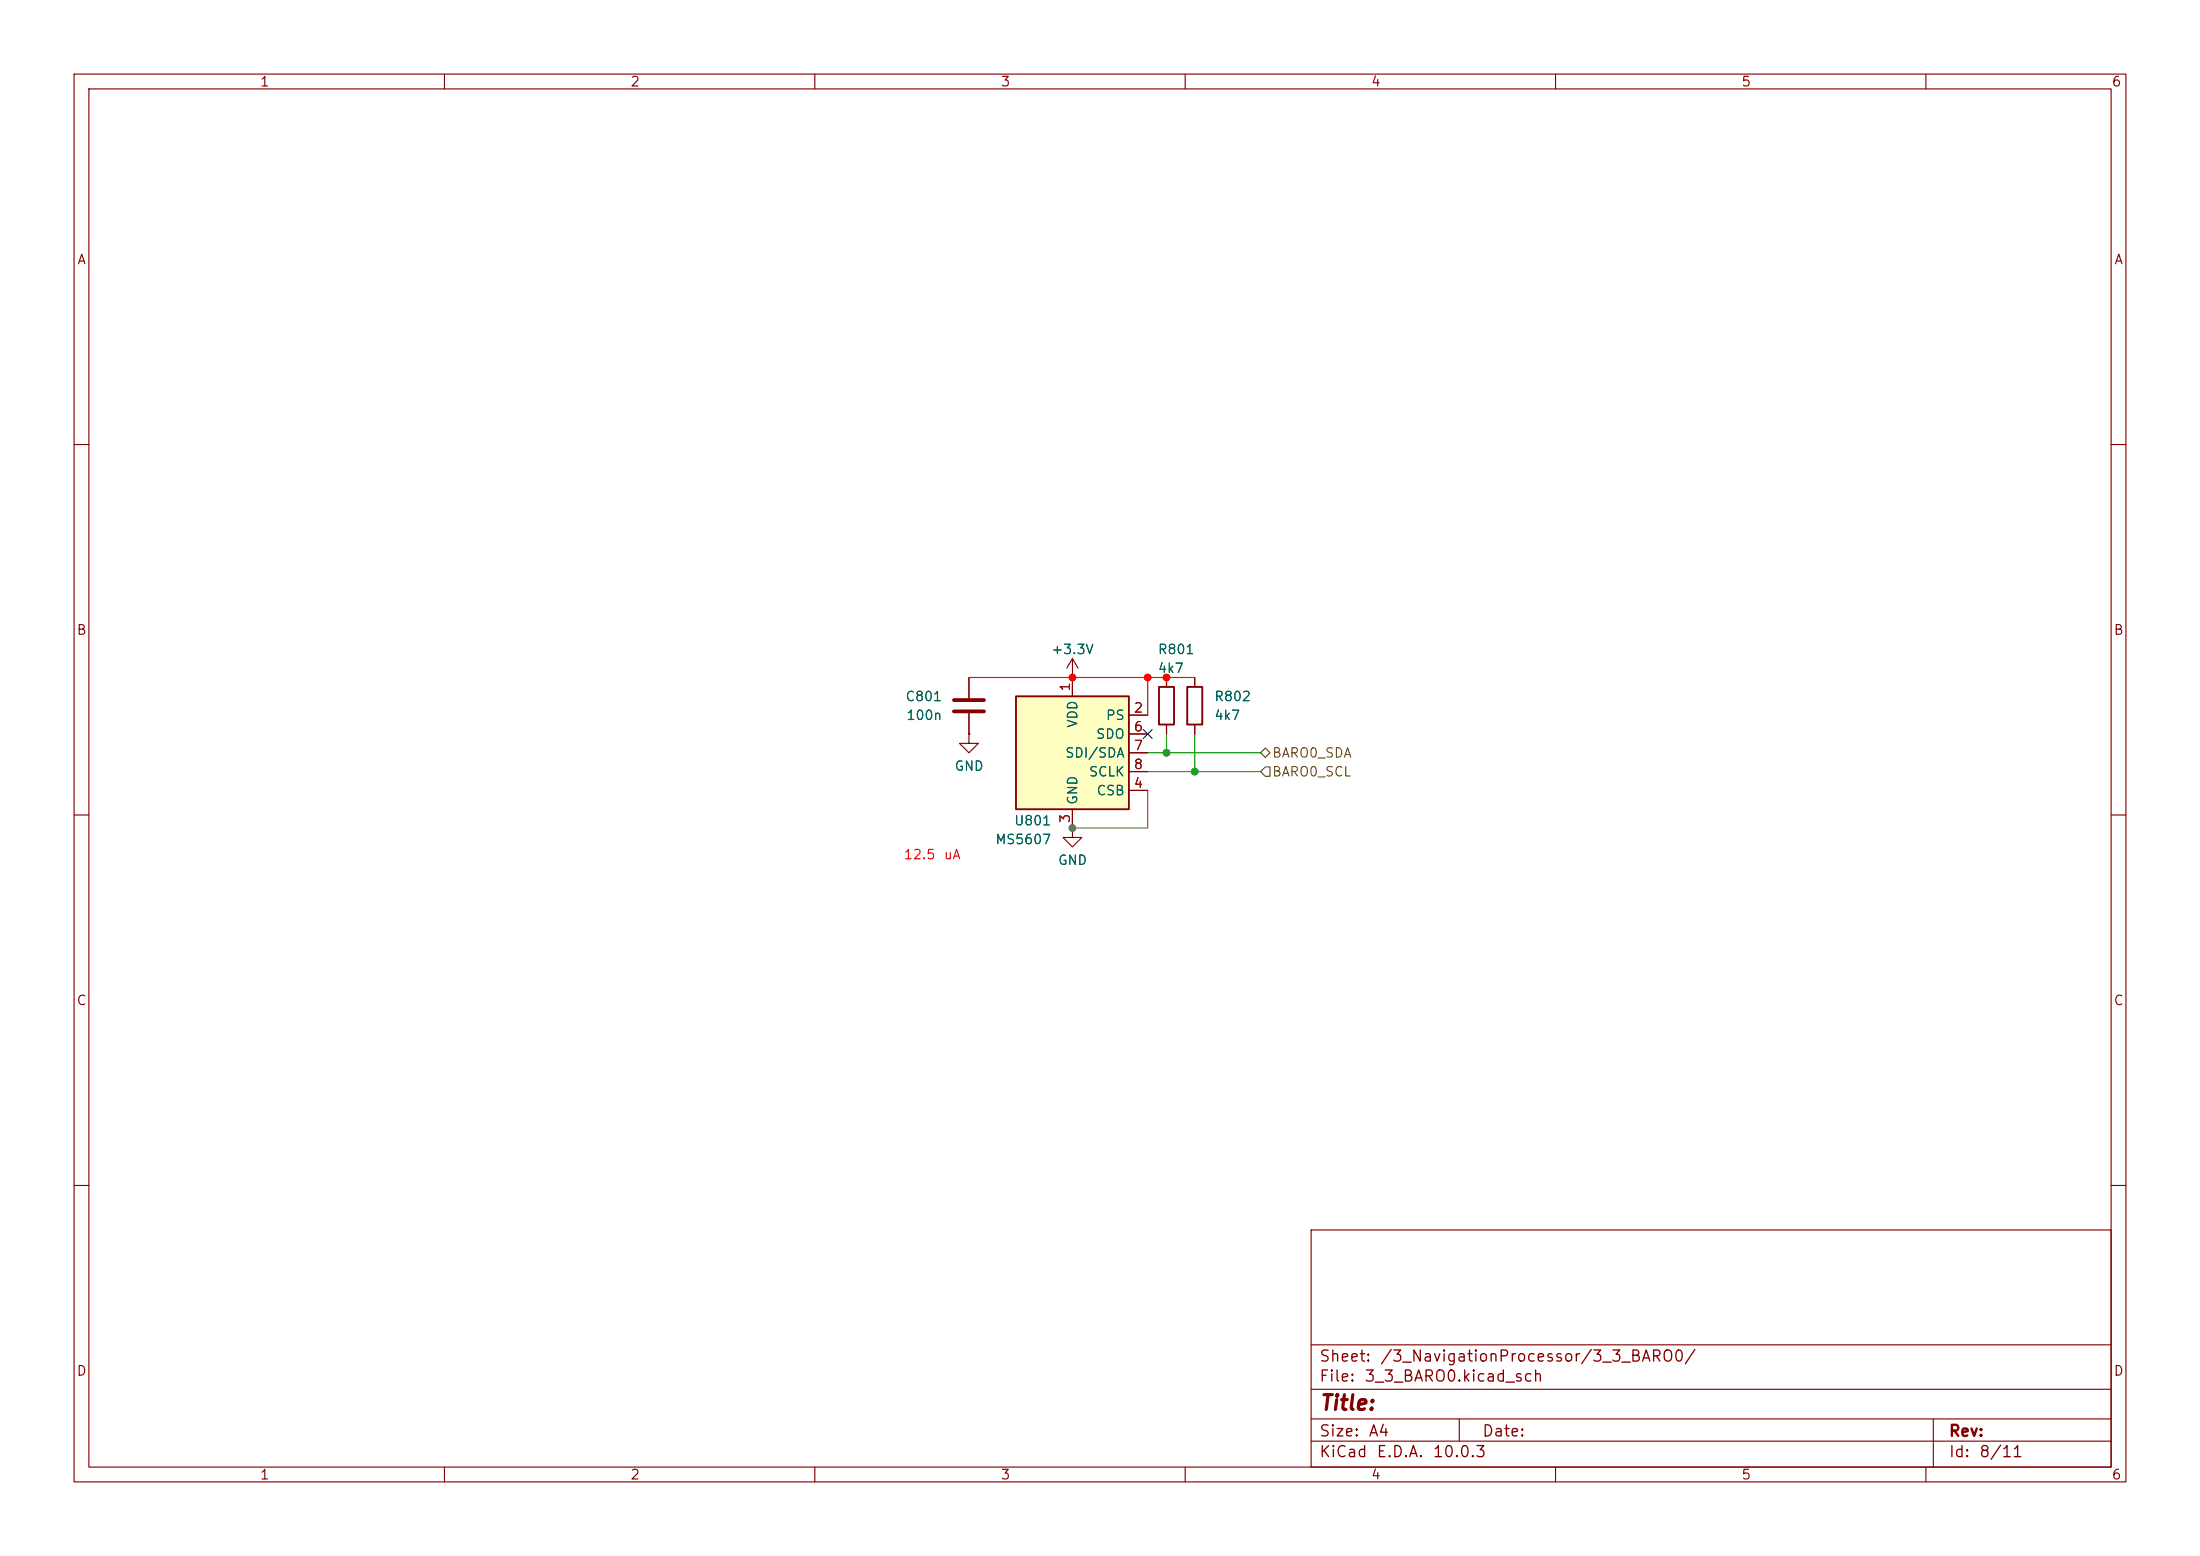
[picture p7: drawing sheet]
(kicad_sch
 (version 20260306)
 (generator "eeschema")
 (generator_version "10.0")
 (paper "A4")
 (lib_symbols
  (symbol "Device:C"
   (pin_numbers (hide yes))
   (pin_names
    (offset 0.254)) (exclude_from_sim no) (in_bom yes) (on_board yes)
   (in_pos_files yes)
   (duplicate_pin_numbers_are_jumpers no)
   (property "Reference" "C" (at 0.635 2.54 0) (show_name no) (do_not_autoplace no) (effects (font (size 1.27 1.27)) (justify left)))
   (property "Value" "C" (at 0.635 -2.54 0) (show_name no) (do_not_autoplace no) (effects (font (size 1.27 1.27)) (justify left)))
   (property "Footprint" "" (at 0.9652 -3.81 0) (show_name no) (do_not_autoplace no) (hide yes) (effects (font (size 1.27 1.27))))
   (property "Datasheet" "" (at 0 0 0) (show_name no) (do_not_autoplace no) (hide yes) (effects (font (size 1.27 1.27))))
   (property "Description" "Unpolarized capacitor" (at 0 0 0) (show_name no) (do_not_autoplace no) (hide yes) (effects (font (size 1.27 1.27))))
   (symbol "C_0_1"
    (polyline (pts (xy -2.032 0.762) (xy 2.032 0.762)) (stroke (width 0.508) (type default)) (fill (type none)))
    (polyline (pts (xy -2.032 -0.762) (xy 2.032 -0.762)) (stroke (width 0.508) (type default)) (fill (type none))))
   (symbol "C_1_1"
    (pin passive line (at 0 3.81 270) (length 2.794) (name "" (effects (font (size 1.27 1.27)))) (number "1" (effects (font (size 1.27 1.27)))))
    (pin passive line (at 0 -3.81 90) (length 2.794) (name "" (effects (font (size 1.27 1.27)))) (number "2" (effects (font (size 1.27 1.27))))))
   (embedded_fonts no))
  (symbol "Device:R"
   (pin_numbers (hide yes))
   (pin_names
    (offset 0)) (exclude_from_sim no) (in_bom yes) (on_board yes)
   (in_pos_files yes)
   (duplicate_pin_numbers_are_jumpers no)
   (property "Reference" "R" (at 2.032 0 90) (show_name no) (do_not_autoplace no) (effects (font (size 1.27 1.27))))
   (property "Value" "R" (at 0 0 90) (show_name no) (do_not_autoplace no) (effects (font (size 1.27 1.27))))
   (property "Footprint" "" (at -1.778 0 90) (show_name no) (do_not_autoplace no) (hide yes) (effects (font (size 1.27 1.27))))
   (property "Datasheet" "" (at 0 0 0) (show_name no) (do_not_autoplace no) (hide yes) (effects (font (size 1.27 1.27))))
   (property "Description" "Resistor" (at 0 0 0) (show_name no) (do_not_autoplace no) (hide yes) (effects (font (size 1.27 1.27))))
   (symbol "R_0_1"
    (rectangle (start -1.016 -2.54) (end 1.016 2.54) (stroke (width 0.254) (type default)) (fill (type none))))
   (symbol "R_1_1"
    (pin passive line (at 0 3.81 270) (length 1.27) (name "" (effects (font (size 1.27 1.27)))) (number "1" (effects (font (size 1.27 1.27)))))
    (pin passive line (at 0 -3.81 90) (length 1.27) (name "" (effects (font (size 1.27 1.27)))) (number "2" (effects (font (size 1.27 1.27))))))
   (embedded_fonts no))
  (symbol "Sensor_Pressure:MS5607-02BA" (exclude_from_sim no) (in_bom yes) (on_board yes)
   (in_pos_files yes)
   (duplicate_pin_numbers_are_jumpers no)
   (property "Reference" "U" (at -6.35 8.89 0) (show_name no) (do_not_autoplace no) (effects (font (size 1.27 1.27))))
   (property "Value" "MS5607-02BA" (at 7.62 8.89 0) (show_name no) (do_not_autoplace no) (effects (font (size 1.27 1.27))))
   (property "Footprint" "Package_LGA:LGA-8_3x5mm_P1.25mm" (at 0 0 0) (show_name no) (do_not_autoplace no) (hide yes) (effects (font (size 1.27 1.27))))
   (property "Datasheet" "https://www.te.com/commerce/DocumentDelivery/DDEController?Action=showdoc&DocId=Data+Sheet%7FMS5607-02BA03%7FB2%7Fpdf%7FEnglish%7FENG_DS_MS5607-02BA03_B2.pdf%7FCAT-BLPS0035" (at 0 0 0) (show_name no) (do_not_autoplace no) (hide yes) (effects (font (size 1.27 1.27))))
   (property "Description" "Barometric pressure sensor, 20cm resolution, 10 to 1200 mbar, I2C and SPI interface up to 20MHz, LGA-8" (at 0 0 0) (show_name no) (do_not_autoplace no) (hide yes) (effects (font (size 1.27 1.27))))
   (symbol "MS5607-02BA_0_1"
    (rectangle (start -7.62 7.62) (end 7.62 -7.62) (stroke (width 0.254) (type default)) (fill (type background))))
   (symbol "MS5607-02BA_1_1"
    (pin power_in line (at 0 10.16 270) (length 2.54) (name "VDD" (effects (font (size 1.27 1.27)))) (number "1" (effects (font (size 1.27 1.27)))))
    (pin input line (at -10.16 5.08 0) (length 2.54) (name "PS" (effects (font (size 1.27 1.27)))) (number "2" (effects (font (size 1.27 1.27)))))
    (pin power_in line (at 0 -10.16 90) (length 2.54) (name "GND" (effects (font (size 1.27 1.27)))) (number "3" (effects (font (size 1.27 1.27)))))
    (pin input line (at -10.16 -5.08 0) (length 2.54) (name "CSB" (effects (font (size 1.27 1.27)))) (number "4" (effects (font (size 1.27 1.27)))))
    (pin input line (at -10.16 -5.08 0) (length 2.54) (hide yes) (name "CSB" (effects (font (size 1.27 1.27)))) (number "5" (effects (font (size 1.27 1.27)))))
    (pin output line (at -10.16 2.54 0) (length 2.54) (name "SDO" (effects (font (size 1.27 1.27)))) (number "6" (effects (font (size 1.27 1.27)))))
    (pin bidirectional line (at -10.16 0 0) (length 2.54) (name "SDI/SDA" (effects (font (size 1.27 1.27)))) (number "7" (effects (font (size 1.27 1.27)))))
    (pin input line (at -10.16 -2.54 0) (length 2.54) (name "SCLK" (effects (font (size 1.27 1.27)))) (number "8" (effects (font (size 1.27 1.27))))))
   (embedded_fonts no))
  (symbol "power:+3.3V"
   (power global)
   (pin_numbers (hide yes))
   (pin_names
    (offset 0) (hide yes)) (exclude_from_sim no) (in_bom yes) (on_board yes)
   (in_pos_files yes)
   (duplicate_pin_numbers_are_jumpers no)
   (property "Reference" "#PWR" (at 0 -3.81 0) (show_name no) (do_not_autoplace no) (hide yes) (effects (font (size 1.27 1.27))))
   (property "Value" "+3.3V" (at 0 3.556 0) (show_name no) (do_not_autoplace no) (effects (font (size 1.27 1.27))))
   (property "Footprint" "" (at 0 0 0) (show_name no) (do_not_autoplace no) (hide yes) (effects (font (size 1.27 1.27))))
   (property "Datasheet" "" (at 0 0 0) (show_name no) (do_not_autoplace no) (hide yes) (effects (font (size 1.27 1.27))))
   (property "Description" "Power symbol creates a global label with name \"+3.3V\"" (at 0 0 0) (show_name no) (do_not_autoplace no) (hide yes) (effects (font (size 1.27 1.27))))
   (symbol "+3.3V_0_1"
    (polyline (pts (xy -0.762 1.27) (xy 0 2.54)) (stroke (width 0) (type default)) (fill (type none)))
    (polyline (pts (xy 0 2.54) (xy 0.762 1.27)) (stroke (width 0) (type default)) (fill (type none)))
    (polyline (pts (xy 0 0) (xy 0 2.54)) (stroke (width 0) (type default)) (fill (type none))))
   (symbol "+3.3V_1_1"
    (pin power_in line (at 0 0 90) (length 0) (name "" (effects (font (size 1.27 1.27)))) (number "1" (effects (font (size 1.27 1.27))))))
   (embedded_fonts no))
  (symbol "power:GND"
   (power global)
   (pin_numbers (hide yes))
   (pin_names
    (offset 0) (hide yes)) (exclude_from_sim no) (in_bom yes) (on_board yes)
   (in_pos_files yes)
   (duplicate_pin_numbers_are_jumpers no)
   (property "Reference" "#PWR" (at 0 -6.35 0) (show_name no) (do_not_autoplace no) (hide yes) (effects (font (size 1.27 1.27))))
   (property "Value" "GND" (at 0 -3.81 0) (show_name no) (do_not_autoplace no) (effects (font (size 1.27 1.27))))
   (property "Footprint" "" (at 0 0 0) (show_name no) (do_not_autoplace no) (hide yes) (effects (font (size 1.27 1.27))))
   (property "Datasheet" "" (at 0 0 0) (show_name no) (do_not_autoplace no) (hide yes) (effects (font (size 1.27 1.27))))
   (property "Description" "Power symbol creates a global label with name \"GND\" , ground" (at 0 0 0) (show_name no) (do_not_autoplace no) (hide yes) (effects (font (size 1.27 1.27))))
   (symbol "GND_0_1"
    (polyline (pts (xy 0 0) (xy 0 -1.27) (xy 1.27 -1.27) (xy 0 -2.54) (xy -1.27 -1.27) (xy 0 -1.27)) (stroke (width 0) (type default)) (fill (type none))))
   (symbol "GND_1_1"
    (pin power_in line (at 0 0 270) (length 0) (name "" (effects (font (size 1.27 1.27)))) (number "1" (effects (font (size 1.27 1.27))))))
   (embedded_fonts no)))
 (text "12.5 uA"
  (exclude_from_sim no)
  (at 125.73 115.57 0)
  (effects (font (size 1.27 1.27) (color 255 0 0 1))))
 (junction
  (at 161.29 104.14)
  (diameter 0)
  (color 0 0 0 0))
 (junction
  (at 157.48 91.44)
  (diameter 0)
  (color 0 0 0 0))
 (junction
  (at 154.94 91.44)
  (diameter 0)
  (color 0 0 0 0))
 (junction
  (at 144.78 111.76)
  (diameter 0)
  (color 0 0 0 0))
 (junction
  (at 157.48 101.6)
  (diameter 0)
  (color 0 0 0 0))
 (junction
  (at 144.78 91.44)
  (diameter 0)
  (color 0 0 0 0))
 (no_connect
  (at 154.94 99.06))
 (wire
  (pts (xy 154.94 91.44) (xy 157.48 91.44))
  (stroke (width 0) (type default)))
 (wire
  (pts (xy 157.48 99.06) (xy 157.48 101.6))
  (stroke (width 0) (type default)))
 (wire
  (pts (xy 144.78 91.44) (xy 154.94 91.44))
  (stroke (width 0) (type default)))
 (wire
  (pts (xy 154.94 104.14) (xy 161.29 104.14))
  (stroke (width 0) (type default)))
 (wire
  (pts (xy 161.29 104.14) (xy 170.18 104.14))
  (stroke (width 0) (type default)))
 (wire
  (pts (xy 154.94 101.6) (xy 157.48 101.6))
  (stroke (width 0) (type default)))
 (wire
  (pts (xy 157.48 91.44) (xy 161.29 91.44))
  (stroke (width 0) (type default)))
 (wire
  (pts (xy 157.48 101.6) (xy 170.18 101.6))
  (stroke (width 0) (type default)))
 (wire
  (pts (xy 154.94 96.52) (xy 154.94 91.44))
  (stroke (width 0) (type default)))
 (wire
  (pts (xy 144.78 91.44) (xy 130.81 91.44))
  (stroke (width 0) (type default)))
 (wire
  (pts (xy 154.94 106.68) (xy 154.94 111.76))
  (stroke (width 0) (type default)))
 (wire
  (pts (xy 154.94 111.76) (xy 144.78 111.76))
  (stroke (width 0) (type default)))
 (wire
  (pts (xy 161.29 99.06) (xy 161.29 104.14))
  (stroke (width 0) (type default)))
 (hierarchical_label "BARO0_SDA"
  (shape bidirectional)
  (at 170.18 101.6 0)
  (effects (font (size 1.27 1.27)) (justify left)))
 (hierarchical_label "BARO0_SCL"
  (shape input)
  (at 170.18 104.14 0)
  (effects (font (size 1.27 1.27)) (justify left)))
 (symbol
  (lib_id "Device:R")
  (at 157.48 95.25 0)
  (unit 1)
  (body_style 1)
  (exclude_from_sim no)
  (in_bom yes)
  (on_board yes)
  (in_pos_files yes)
  (dnp no)
  (property "Reference" "R801" (at 156.21 87.63 0) (show_name no) (do_not_autoplace no) (effects (font (size 1.27 1.27)) (justify left)))
  (property "Value" "4k7" (at 156.21 90.17 0) (show_name no) (do_not_autoplace no) (effects (font (size 1.27 1.27)) (justify left)))
  (property "Footprint" "Resistor_SMD:R_0603_1608Metric" (at 155.702 95.25 90) (hide yes) (show_name no) (do_not_autoplace no) (effects (font (size 1.27 1.27))))
  (property "Datasheet" "" (at 157.48 95.25 0) (hide yes) (show_name no) (do_not_autoplace no) (effects (font (size 1.27 1.27))))
  (property "Description" "Resistor" (at 157.48 95.25 0) (hide yes) (show_name no) (do_not_autoplace no) (effects (font (size 1.27 1.27))))
  (property "Description_1" "" (at 157.48 95.25 0) (hide yes) (show_name no) (do_not_autoplace no) (effects (font (size 1.27 1.27))))
  (property "KLC_S3.3" "" (at 157.48 95.25 0) (hide yes) (show_name no) (do_not_autoplace no) (effects (font (size 1.27 1.27))))
  (property "KLC_S4.1" "" (at 157.48 95.25 0) (hide yes) (show_name no) (do_not_autoplace no) (effects (font (size 1.27 1.27))))
  (property "KLC_S4.2_DVDD" "" (at 157.48 95.25 0) (hide yes) (show_name no) (do_not_autoplace no) (effects (font (size 1.27 1.27))))
  (property "KLC_S4.2_VREG_VOUT" "" (at 157.48 95.25 0) (hide yes) (show_name no) (do_not_autoplace no) (effects (font (size 1.27 1.27))))
  (property "LCSC Part Name" "" (at 157.48 95.25 0) (hide yes) (show_name no) (do_not_autoplace no) (effects (font (size 1.27 1.27))))
  (property "Manufacturer Part" "" (at 157.48 95.25 0) (hide yes) (show_name no) (do_not_autoplace no) (effects (font (size 1.27 1.27))))
  (property "Supplier" "" (at 157.48 95.25 0) (hide yes) (show_name no) (do_not_autoplace no) (effects (font (size 1.27 1.27))))
  (property "Supplier Part" "" (at 157.48 95.25 0) (hide yes) (show_name no) (do_not_autoplace no) (effects (font (size 1.27 1.27))))
  (pin "1")
  (pin "2"))
 (symbol
  (lib_id "Device:R")
  (at 161.29 95.25 0)
  (unit 1)
  (body_style 1)
  (exclude_from_sim no)
  (in_bom yes)
  (on_board yes)
  (in_pos_files yes)
  (dnp no)
  (fields_autoplaced yes)
  (property "Reference" "R802" (at 163.83 93.9799 0) (show_name no) (do_not_autoplace no) (effects (font (size 1.27 1.27)) (justify left)))
  (property "Value" "4k7" (at 163.83 96.5199 0) (show_name no) (do_not_autoplace no) (effects (font (size 1.27 1.27)) (justify left)))
  (property "Footprint" "Resistor_SMD:R_0603_1608Metric" (at 159.512 95.25 90) (hide yes) (show_name no) (do_not_autoplace no) (effects (font (size 1.27 1.27))))
  (property "Datasheet" "" (at 161.29 95.25 0) (hide yes) (show_name no) (do_not_autoplace no) (effects (font (size 1.27 1.27))))
  (property "Description" "Resistor" (at 161.29 95.25 0) (hide yes) (show_name no) (do_not_autoplace no) (effects (font (size 1.27 1.27))))
  (property "Description_1" "" (at 161.29 95.25 0) (hide yes) (show_name no) (do_not_autoplace no) (effects (font (size 1.27 1.27))))
  (property "KLC_S3.3" "" (at 161.29 95.25 0) (hide yes) (show_name no) (do_not_autoplace no) (effects (font (size 1.27 1.27))))
  (property "KLC_S4.1" "" (at 161.29 95.25 0) (hide yes) (show_name no) (do_not_autoplace no) (effects (font (size 1.27 1.27))))
  (property "KLC_S4.2_DVDD" "" (at 161.29 95.25 0) (hide yes) (show_name no) (do_not_autoplace no) (effects (font (size 1.27 1.27))))
  (property "KLC_S4.2_VREG_VOUT" "" (at 161.29 95.25 0) (hide yes) (show_name no) (do_not_autoplace no) (effects (font (size 1.27 1.27))))
  (property "LCSC Part Name" "" (at 161.29 95.25 0) (hide yes) (show_name no) (do_not_autoplace no) (effects (font (size 1.27 1.27))))
  (property "Manufacturer Part" "" (at 161.29 95.25 0) (hide yes) (show_name no) (do_not_autoplace no) (effects (font (size 1.27 1.27))))
  (property "Supplier" "" (at 161.29 95.25 0) (hide yes) (show_name no) (do_not_autoplace no) (effects (font (size 1.27 1.27))))
  (property "Supplier Part" "" (at 161.29 95.25 0) (hide yes) (show_name no) (do_not_autoplace no) (effects (font (size 1.27 1.27))))
  (pin "1")
  (pin "2"))
 (symbol
  (lib_id "power:GND")
  (at 144.78 111.76 0)
  (mirror y)
  (unit 1)
  (body_style 1)
  (exclude_from_sim no)
  (in_bom yes)
  (on_board yes)
  (in_pos_files yes)
  (dnp no)
  (fields_autoplaced yes)
  (property "Reference" "#PWR0803" (at 144.78 118.11 0) (hide yes) (show_name no) (do_not_autoplace no) (effects (font (size 1.27 1.27))))
  (property "Value" "GND" (at 144.78 116.078 0) (show_name no) (do_not_autoplace no) (effects (font (size 1.27 1.27))))
  (property "Footprint" "" (at 144.78 111.76 0) (hide yes) (show_name no) (do_not_autoplace no) (effects (font (size 1.27 1.27))))
  (property "Datasheet" "" (at 144.78 111.76 0) (hide yes) (show_name no) (do_not_autoplace no) (effects (font (size 1.27 1.27))))
  (property "Description" "Power symbol creates a global label with name \"GND\" , ground" (at 144.78 111.76 0) (hide yes) (show_name no) (do_not_autoplace no) (effects (font (size 1.27 1.27))))
  (pin "1"))
 (symbol
  (lib_id "Device:C")
  (at 130.81 95.25 0)
  (mirror y)
  (unit 1)
  (body_style 1)
  (exclude_from_sim no)
  (in_bom yes)
  (on_board yes)
  (in_pos_files yes)
  (dnp no)
  (fields_autoplaced yes)
  (property "Reference" "C801" (at 127.254 93.9799 0) (show_name no) (do_not_autoplace no) (effects (font (size 1.27 1.27)) (justify left)))
  (property "Value" "100n" (at 127.254 96.5199 0) (show_name no) (do_not_autoplace no) (effects (font (size 1.27 1.27)) (justify left)))
  (property "Footprint" "Capacitor_SMD:C_0603_1608Metric" (at 129.8448 99.06 0) (hide yes) (show_name no) (do_not_autoplace no) (effects (font (size 1.27 1.27))))
  (property "Datasheet" "" (at 130.81 95.25 0) (hide yes) (show_name no) (do_not_autoplace no) (effects (font (size 1.27 1.27))))
  (property "Description" "Unpolarized capacitor" (at 130.81 95.25 0) (hide yes) (show_name no) (do_not_autoplace no) (effects (font (size 1.27 1.27))))
  (property "Description_1" "" (at 130.81 95.25 0) (hide yes) (show_name no) (do_not_autoplace no) (effects (font (size 1.27 1.27))))
  (property "KLC_S3.3" "" (at 130.81 95.25 0) (hide yes) (show_name no) (do_not_autoplace no) (effects (font (size 1.27 1.27))))
  (property "KLC_S4.1" "" (at 130.81 95.25 0) (hide yes) (show_name no) (do_not_autoplace no) (effects (font (size 1.27 1.27))))
  (property "KLC_S4.2_DVDD" "" (at 130.81 95.25 0) (hide yes) (show_name no) (do_not_autoplace no) (effects (font (size 1.27 1.27))))
  (property "KLC_S4.2_VREG_VOUT" "" (at 130.81 95.25 0) (hide yes) (show_name no) (do_not_autoplace no) (effects (font (size 1.27 1.27))))
  (property "LCSC Part Name" "" (at 130.81 95.25 0) (hide yes) (show_name no) (do_not_autoplace no) (effects (font (size 1.27 1.27))))
  (property "Manufacturer Part" "" (at 130.81 95.25 0) (hide yes) (show_name no) (do_not_autoplace no) (effects (font (size 1.27 1.27))))
  (property "Supplier" "" (at 130.81 95.25 0) (hide yes) (show_name no) (do_not_autoplace no) (effects (font (size 1.27 1.27))))
  (property "Supplier Part" "" (at 130.81 95.25 0) (hide yes) (show_name no) (do_not_autoplace no) (effects (font (size 1.27 1.27))))
  (pin "1")
  (pin "2"))
 (symbol
  (lib_id "power:+3.3V")
  (at 144.78 91.44 0)
  (unit 1)
  (body_style 1)
  (exclude_from_sim no)
  (in_bom yes)
  (on_board yes)
  (in_pos_files yes)
  (dnp no)
  (property "Reference" "#PWR0802" (at 144.78 95.25 0) (hide yes) (show_name no) (do_not_autoplace no) (effects (font (size 1.27 1.27))))
  (property "Value" "+3.3V" (at 144.78 87.63 0) (show_name no) (do_not_autoplace no) (effects (font (size 1.27 1.27))))
  (property "Footprint" "" (at 144.78 91.44 0) (hide yes) (show_name no) (do_not_autoplace no) (effects (font (size 1.27 1.27))))
  (property "Datasheet" "" (at 144.78 91.44 0) (hide yes) (show_name no) (do_not_autoplace no) (effects (font (size 1.27 1.27))))
  (property "Description" "Power symbol creates a global label with name \"+3.3V\"" (at 144.78 91.44 0) (hide yes) (show_name no) (do_not_autoplace no) (effects (font (size 1.27 1.27))))
  (pin "1"))
 (symbol
  (lib_id "Sensor_Pressure:MS5607-02BA")
  (at 144.78 101.6 0)
  (mirror y)
  (unit 1)
  (body_style 1)
  (exclude_from_sim no)
  (in_bom yes)
  (on_board yes)
  (in_pos_files yes)
  (dnp no)
  (property "Reference" "U801" (at 141.986 110.744 0) (show_name no) (do_not_autoplace no) (effects (font (size 1.27 1.27)) (justify left)))
  (property "Value" "MS5607" (at 141.986 113.284 0) (show_name no) (do_not_autoplace no) (effects (font (size 1.27 1.27)) (justify left)))
  (property "Footprint" "Package_LGA:LGA-8_3x5mm_P1.25mm" (at 144.78 101.6 0) (hide yes) (show_name no) (do_not_autoplace no) (effects (font (size 1.27 1.27))))
  (property "Datasheet" "https://www.te.com/commerce/DocumentDelivery/DDEController?Action=showdoc&DocId=Data+Sheet%7FMS5607-02BA03%7FB2%7Fpdf%7FEnglish%7FENG_DS_MS5607-02BA03_B2.pdf%7FCAT-BLPS0035" (at 144.78 101.6 0) (hide yes) (show_name no) (do_not_autoplace no) (effects (font (size 1.27 1.27))))
  (property "Description" "Barometric pressure sensor, 20cm resolution, 10 to 1200 mbar, I2C and SPI interface up to 20MHz, LGA-8" (at 144.78 101.6 0) (hide yes) (show_name no) (do_not_autoplace no) (effects (font (size 1.27 1.27))))
  (property "Description_1" "" (at 144.78 101.6 0) (hide yes) (show_name no) (do_not_autoplace no) (effects (font (size 1.27 1.27))))
  (property "KLC_S3.3" "" (at 144.78 101.6 0) (hide yes) (show_name no) (do_not_autoplace no) (effects (font (size 1.27 1.27))))
  (property "KLC_S4.1" "" (at 144.78 101.6 0) (hide yes) (show_name no) (do_not_autoplace no) (effects (font (size 1.27 1.27))))
  (property "KLC_S4.2_DVDD" "" (at 144.78 101.6 0) (hide yes) (show_name no) (do_not_autoplace no) (effects (font (size 1.27 1.27))))
  (property "KLC_S4.2_VREG_VOUT" "" (at 144.78 101.6 0) (hide yes) (show_name no) (do_not_autoplace no) (effects (font (size 1.27 1.27))))
  (property "LCSC Part Name" "" (at 144.78 101.6 0) (hide yes) (show_name no) (do_not_autoplace no) (effects (font (size 1.27 1.27))))
  (property "Manufacturer Part" "" (at 144.78 101.6 0) (hide yes) (show_name no) (do_not_autoplace no) (effects (font (size 1.27 1.27))))
  (property "Supplier" "" (at 144.78 101.6 0) (hide yes) (show_name no) (do_not_autoplace no) (effects (font (size 1.27 1.27))))
  (property "Supplier Part" "" (at 144.78 101.6 0) (hide yes) (show_name no) (do_not_autoplace no) (effects (font (size 1.27 1.27))))
  (pin "1")
  (pin "8")
  (pin "3")
  (pin "7")
  (pin "2")
  (pin "5")
  (pin "6")
  (pin "4"))
 (symbol
  (lib_id "power:GND")
  (at 130.81 99.06 0)
  (mirror y)
  (unit 1)
  (body_style 1)
  (exclude_from_sim no)
  (in_bom yes)
  (on_board yes)
  (in_pos_files yes)
  (dnp no)
  (fields_autoplaced yes)
  (property "Reference" "#PWR0801" (at 130.81 105.41 0) (hide yes) (show_name no) (do_not_autoplace no) (effects (font (size 1.27 1.27))))
  (property "Value" "GND" (at 130.81 103.378 0) (show_name no) (do_not_autoplace no) (effects (font (size 1.27 1.27))))
  (property "Footprint" "" (at 130.81 99.06 0) (hide yes) (show_name no) (do_not_autoplace no) (effects (font (size 1.27 1.27))))
  (property "Datasheet" "" (at 130.81 99.06 0) (hide yes) (show_name no) (do_not_autoplace no) (effects (font (size 1.27 1.27))))
  (property "Description" "Power symbol creates a global label with name \"GND\" , ground" (at 130.81 99.06 0) (hide yes) (show_name no) (do_not_autoplace no) (effects (font (size 1.27 1.27))))
  (pin "1")))
